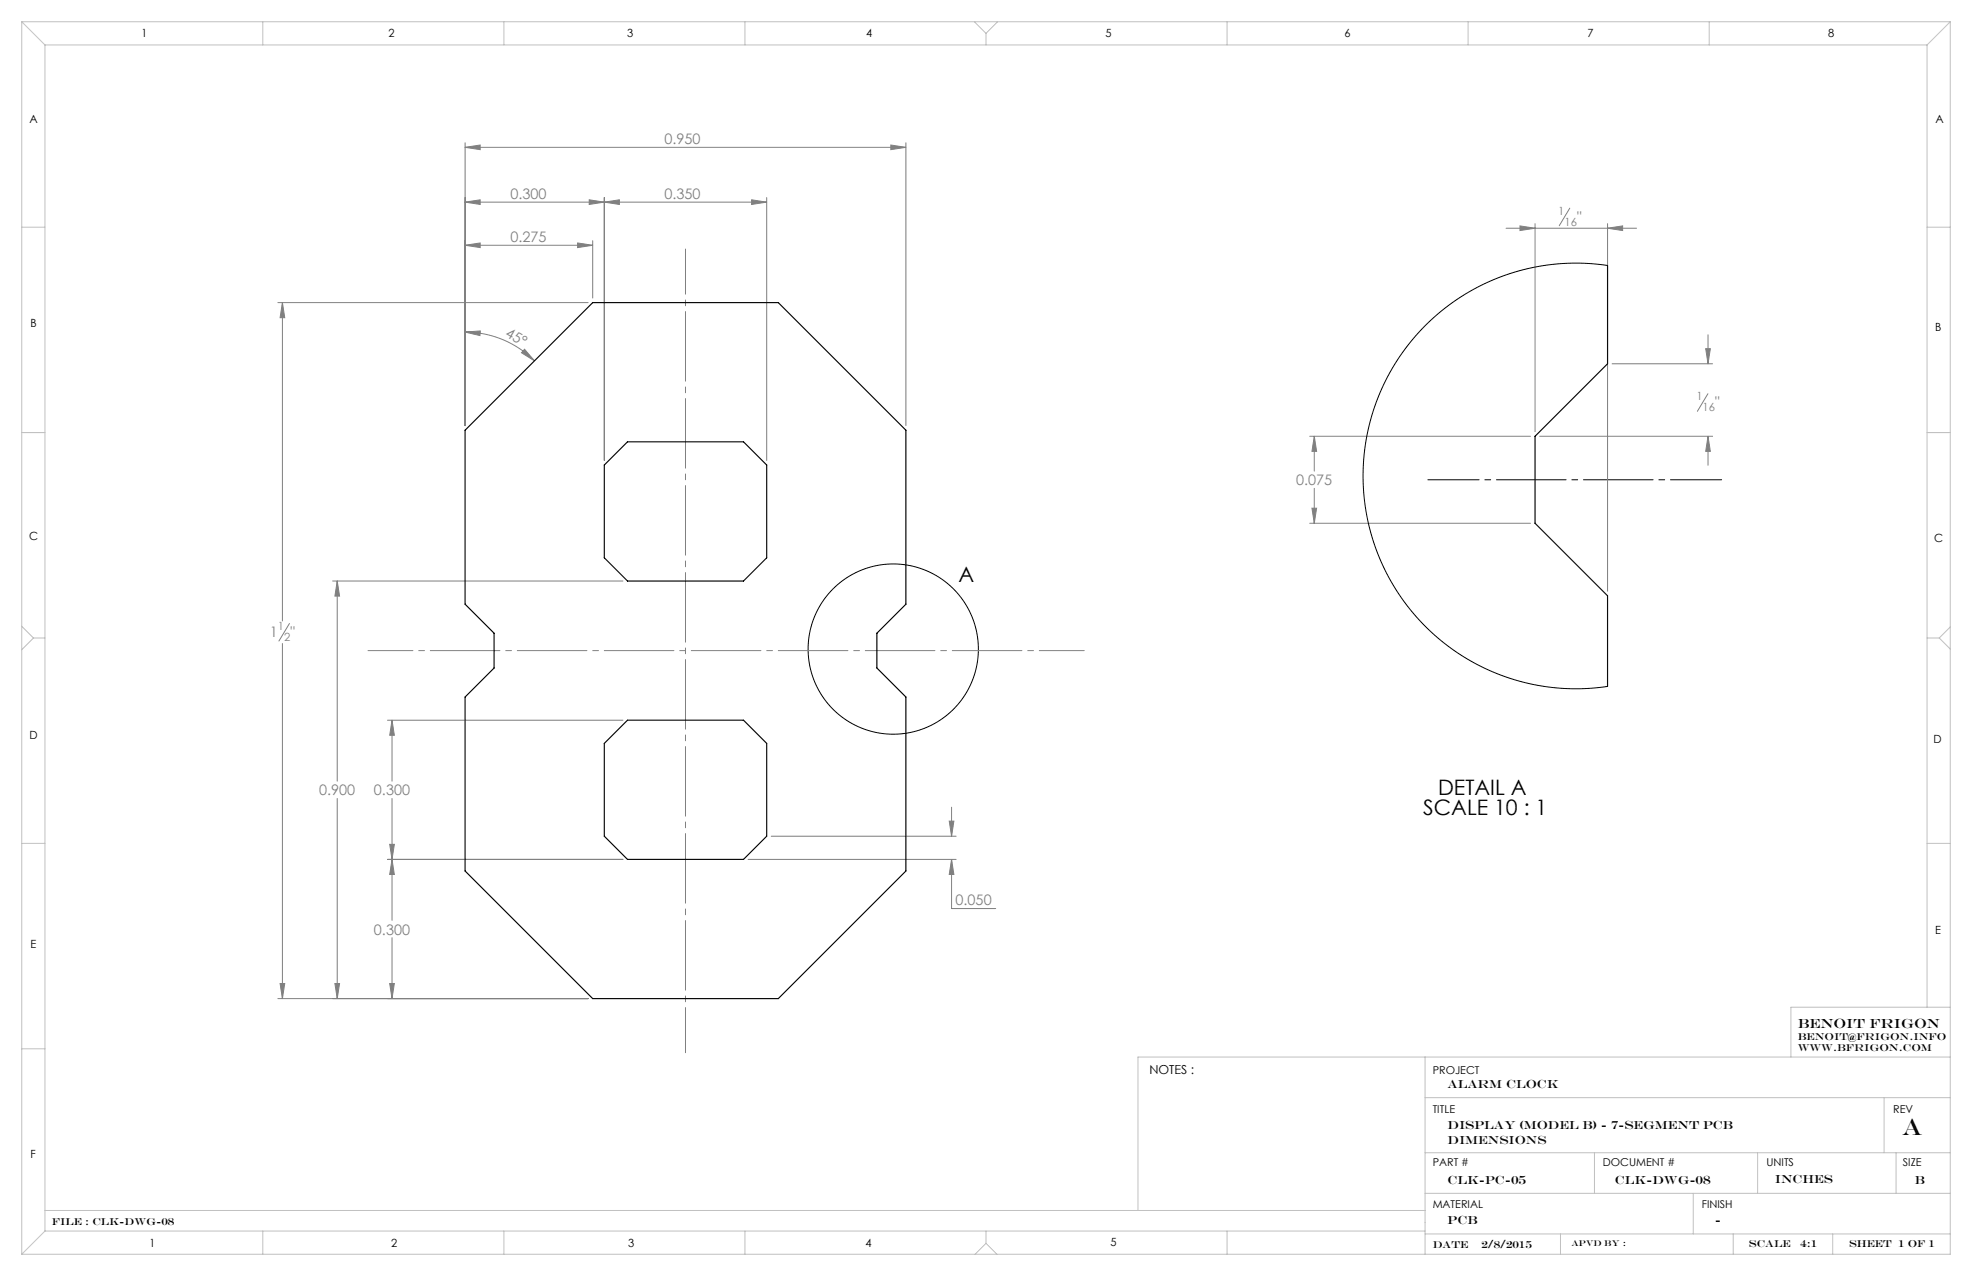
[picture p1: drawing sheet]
<svg xmlns="http://www.w3.org/2000/svg" width="432mm" height="279mm" viewBox="0 0 432 279" stroke-linecap="round" stroke-linejoin="round" font-family="sans-serif">
<circle cx="195.6" cy="142.1" r="18.6" fill="none" stroke="#000" stroke-width=".22"/>
<g fill="none" stroke="#808080" stroke-width=".22">
<path d="M101.8 32.3l3.3-.5v1zM101.8 31.3v61.9M101.8 32.3h96.6M195.1 31.8l3.3 .5-3.3 .5zM198.4 31.3v61.9M101.8 44.3l3.3-.5v1zM101.8 53.7l3.3-.5v1zM101.8 44.3h66.1M101.8 53.7h28M126.5 53.2l3.3 .5-3.3 .5zM129 43.8l3.3 .5-3.3 .5zM129.8 52.7v12.6"/>
<path d="M132.3 44.3l3.3-.5v1zM132.3 43.3v57.5M164.6 43.8l3.3 .5-3.3 .5zM167.9 43.3v57.5M329.8 50h28.5M332.8 49.5l3.3 .5-3.3 .5zM336.1 49v45.5M343.7 45.6l-2.3 3.8M352 50l3.3-.5v1zM352 49v80.5M60.8 66.3h68M61.8 66.3l.5 3.3h-1z"/>
<path d="M61.8 66.3v69.7M101.8 72.7l3.4-.2-.1 1zM101.8 72.7a21.5 21.5 0 0 1 15.2 6.3M114.9 76.5l2.1 2.5-2.8-1.8zM353 79.7h22M373.5 76.4h1l-.5 3.3zM374 73.3v6.4M286.8 95.5h48.3M287.8 95.5l.5 3.3h-1zM287.8 95.5v7.7M337.1 95.5h37.9M374 86.2l-2.3 3.9"/>
<path d="M374 95.5l.5 3.3h-1zM374 95.5v6.4M286.8 114.6h48.3M287.3 111.3h1l-.5 3.3zM287.8 106.9v7.7M63.4 136.5l-2.3 3.9M72.8 127.2h63.6M73.8 127.2l.5 3.3h-1zM73.8 127.2v43.8M61.8 140.9v77.8M84.8 157.7h51.6M85.8 157.7l.5 3.3h-1z"/>
<path d="M85.8 157.7v13.3M73.8 174.8v43.9M85.8 174.8v26.7M207.9 179.8h1l-.5 3.3zM208.4 176.8v6.3M84.8 188.2h51.6M85.3 184.9h1l-.5 3.3zM85.8 188.2l.5 3.3h-1zM163.8 188.2h45.6M168.9 183.1h40.5M208.4 188.2l.5 3.3h-1zM208.4 188.2v10.7h9.6"/>
<path d="M60.8 218.7h68M61.3 215.4h1l-.5 3.3zM73.3 215.4h1l-.5 3.3zM85.3 215.4h1l-.5 3.3zM85.8 205.3v13.4"/>
</g>
<path d="M377 105.1h-64.3" fill="none" stroke="#000" stroke-width=".22" stroke-dasharray="15.2 1.3 1.3 1.3" stroke-dashoffset="4"/>
<path d="M80.6 142.5h156.8M150.1 230.5v-176" fill="none" stroke="#808080" stroke-width=".22" stroke-dasharray="15.2 1.3 1.3 1.3" stroke-dashoffset="5.4"/>
<g fill="none" stroke="#c0c0c0" stroke-width=".22">
<path d="M4.8 4.8l5 5M4.8 4.8h422.2M4.8 4.8v269.8M9.8 9.8h412.2M9.8 9.8v259.8M57.5 4.8v5M110.3 4.8v5M163.1 4.8v5M213.4 4.8l2.5 2.5M215.9 7.3v2.5M218.4 4.8l-2.5 2.5M268.7 4.8v5"/>
<path d="M321.5 4.8v5M374.3 4.8v5M422 9.8v210.7M427 4.8l-5 5M427 4.8v269.8h-422.2M4.8 49.7h5M422 49.7h5M4.8 94.7h5M422 94.7h5M4.8 137.1l2.5 2.6M7.3 139.7l-2.5 2.6M7.3 139.7h2.5"/>
<path d="M422 139.7h2.6M424.6 139.7l2.4 2.4M427 137.3l-2.4 2.4M4.8 184.7h5M422 184.7h5M4.8 229.7h5M312 231.5v43.1M427 231.5h-177.8v33.6M427 220.5h-34.8v11M312 240.3h115M312 252.4h115M349.1 252.4v8.9"/>
<path d="M384.9 252.4v8.9M412.6 240.3v12.1M415.2 252.4v8.9M9.8 265.1h302.2M9.8 269.6l-5 5M9.8 269.6h302.2M57.5 269.6v5M110.3 269.6v5M163.1 269.6v5M215.9 272.2l-2.4 2.4M215.9 272.2l2.4 2.4M215.9 269.6v2.6"/>
<path d="M268.7 269.6v5M312 270.2h115M312 261.3h115M341.7 270.2v4.4M370.8 261.3v8.9M379.5 270.2v4.4M401.3 270.2v4.4"/>
</g>
<g fill="#808080">
<path d="M114.9 76.5l2.1 2.5-2.8-1.8zM101.8 72.7l3.4-.2-.1 1z"/>
<path d="M101.8 32.3l3.3-.5v1zM195.1 31.8l3.3 .5-3.3 .5zM85.8 157.7l.5 3.3h-1zM85.3 184.9h1l-.5 3.3zM85.3 215.4h1l-.5 3.3zM85.8 188.2l.5 3.3h-1zM73.3 215.4h1l-.5 3.3zM73.8 127.2l.5 3.3h-1zM101.8 44.3l3.3-.5v1zM129 43.8l3.3 .5-3.3 .5zM132.3 44.3l3.3-.5v1zM164.6 43.8l3.3 .5-3.3 .5zM208.4 188.2l.5 3.3h-1zM207.9 179.8h1l-.5 3.3zM101.8 53.7l3.3-.5v1zM126.5 53.2l3.3 .5-3.3 .5zM61.3 215.4h1l-.5 3.3zM61.8 66.3l.5 3.3h-1zM352 50l3.3-.5v1zM332.8 49.5l3.3 .5-3.3 .5zM373.5 76.4h1l-.5 3.3zM374 95.5l.5 3.3h-1zM287.3 111.3h1l-.5 3.3zM287.8 95.5l.5 3.3h-1z"/>
</g>
<path d="M352 58.1v21.6l-15.9 15.8v19.1l15.9 15.9v19.8M101.8 94.2l28-27.9h40.6l28 27.9v38.1l-6.4 6.4v7.6l6.4 6.3v38.1l-28 28h-40.6l-28-28v-38.1l6.4-6.3v-7.6l-6.4-6.4zM137.4 96.7h25.4l5.1 5.1v20.3l-5.1 5.1h-25.4l-5.1-5.1v-20.3zM132.3 162.8l5.1-5.1h25.4l5.1 5.1v20.3l-5.1 5.1h-25.4l-5.1-5.1z" fill="none" stroke="#000" stroke-width=".25"/>
<path d="M352 58.1l-5.2-.5-4.7 .1-5.1 .6-5.1 1.2-4.9 1.7-4.2 2.1-4.4 2.7-3.8 2.9-3.4 3.3-3.4 4-2.8 4.3-2.4 4.6-1.9 4.8-1.2 4.6-.8 4.7-.2 5.2 .3 5.1 .8 5.1 1.3 4.6 2 4.8 2.2 4.2 2.9 4.3 3.1 3.6 3.7 3.6 4.2 3.1 4 2.5 4.7 2.2 4.5 1.5 4.6 1.1 5.2 .6 5.1 .1 4.9-.5" fill="none" stroke="#000" stroke-width=".22"/>
<text font-size="5.1" x="416.5" y="248.6">A</text>
<g font-size="4.7">
<text x="209.9" y="127.3">A</text>
<text x="311.7" y="178.5">SCALE 10 : 1</text>
<text x="314.9" y="174">DETAIL A</text>
</g>
<g font-size="3.2" fill="#808080">
<text x="145.5" y="31.6">0.950</text>
<text x="111.7" y="43.6">0.300</text>
<text x="145.5" y="43.6">0.350</text>
<text x="111.8" y="53">0.275</text>
<text x="345.3" y="48.6">&quot;</text>
<text x="110.5" y="73.6" transform="rotate(29 110.5 73.6)">45°</text>
<text x="375.6" y="89.2">&quot;</text>
<text x="283.8" y="106.3">0.075</text>
<text x="59.1" y="139.5">1</text>
<text x="63.6" y="139.5">&quot;</text>
<text x="69.9" y="174.1">0.900</text>
<text x="81.9" y="174.1">0.300</text>
<text x="209.2" y="198.3">0.050</text>
<text x="81.9" y="204.6">0.300</text>
</g>
<text font-size="2.9" x="393.6" y="225">BENOIT FRIGON</text>
<text font-size="2.7" x="251.7" y="235.2">NOTES :</text>
<g font-size="2.6">
<text x="317" y="238.3">Alarm Clock</text>
<text x="317" y="247.1">Display (Model B) - 7-Segment PCB</text>
<text x="317" y="250.4">Dimensions</text>
<text x="317" y="259.3">CLK-PC-05</text>
<text x="353.6" y="259.3">CLK-DWG-08</text>
<text x="388.6" y="259.1">INCHES</text>
<text x="419.3" y="259.2">B</text>
<text x="317" y="267.9">PCB</text>
<text x="375.5" y="267.9">-</text>
</g>
<g font-size="2.5">
<text x="31" y="8.2">1</text>
<text x="85.1" y="8.2">2</text>
<text x="137.3" y="8.2">3</text>
<text x="189.7" y="8.2">4</text>
<text x="242.1" y="8.2">5</text>
<text x="294.4" y="8.2">6</text>
<text x="347.6" y="8.2">7</text>
<text x="400.3" y="8.2">8</text>
<text x="6.4" y="27">A</text>
<text x="423.8" y="27">A</text>
<text x="6.7" y="71.5">B</text>
<text x="423.8" y="72.5">B</text>
<text x="6.4" y="118.4">C</text>
<text x="423.5" y="118.6">C</text>
<text x="6.5" y="161.8">D</text>
<text x="423.4" y="162.7">D</text>
<text x="6.7" y="207.6">E</text>
<text x="423.7" y="204.6">E</text>
<text x="6.7" y="253.5">F</text>
<text x="32.7" y="273">1</text>
<text x="85.7" y="273">2</text>
<text x="137.6" y="273">3</text>
<text x="189.5" y="273">4</text>
<text x="243.2" y="272.9">5</text>
</g>
<g font-size="2.5" fill="#808080">
<text x="341.2" y="47">1</text>
<text x="342.6" y="49.4">16</text>
<text x="371.5" y="87.6">1</text>
<text x="372.8" y="90.1">16</text>
<text x="60.9" y="137.9">1</text>
<text x="62.2" y="140.4">2</text>
</g>
<g font-size="2.4">
<text x="313.7" y="235.2">PROJECT</text>
<text x="313.7" y="243.7">TITLE</text>
<text x="414.5" y="243.6">REV</text>
<text x="313.7" y="255.3">PART #</text>
<text x="351" y="255.3">DOCUMENT #</text>
<text x="386.8" y="255.3">UNITS</text>
<text x="416.7" y="255.3">SIZE</text>
<text x="313.7" y="264.6">MATERIAL</text>
<text x="372.6" y="264.6">FINISH</text>
</g>
<g font-size="2.2">
<text x="393.6" y="227.7">benoit@frigon.info</text>
<text x="393.6" y="230.2">www.bfrigon.com</text>
<text x="11.4" y="268.3">File : clk-dwg-08</text>
<text x="313.7" y="273.2">DATE</text>
<text x="324.4" y="273.2">2/8/2015</text>
<text x="383" y="273">SCALE</text>
<text x="394.2" y="273">4:1</text>
<text x="404.9" y="273">SHEET 1 OF 1</text>
</g>
<text font-size="1.8" x="344.1" y="272.8">APVD BY :</text>
</svg>
